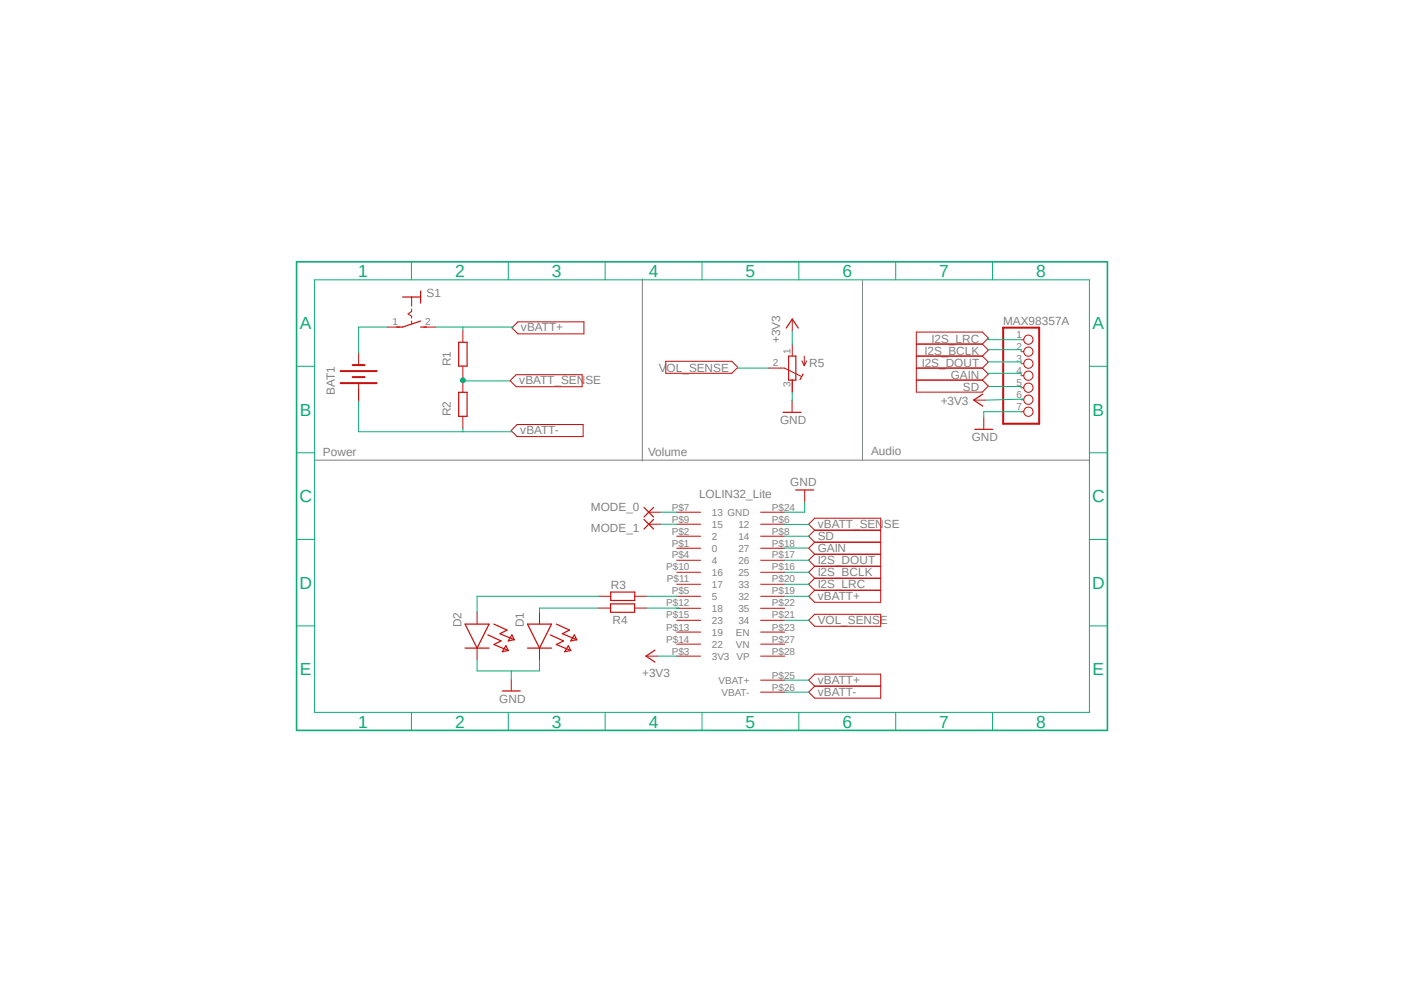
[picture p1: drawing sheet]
<svg xmlns="http://www.w3.org/2000/svg" width="297mm" height="210mm" viewBox="0 0 297 210" stroke-linecap="round" stroke-linejoin="round" font-family="sans-serif">
<path d="M62.4 55l172.2 99.8M234.6 55l-172.2 99.8" fill="none" stroke="#fff" stroke-width=".21"/>
<path d="M135.9 59v38.5M182.5 59.4v37.9M66.7 97.3h163.8v.6" fill="none" stroke="#808080" stroke-width=".21"/>
<g fill="none" stroke="#c90d0c" stroke-width=".21">
<path d="M75.9 74.7v2.5M82 69.2h2.5M87.1 62.8v1.9M87.1 65.4v.5l-.8 .5 .8 .5v.4M87.1 67.9v.6M89.6 69.2h2.6M97.9 69.8v2.6M97.9 77.4v2.6M109.2 79.2h13.9v2.6h-13.9l-1.3-1.3zM109.6 68.1h13.9v2.5h-13.9l-1.3-1.3zM140.8 76.4h14l1.3 1.3-1.3 1.3h-14zM162.5 77.9h3.4l3.6 1.7"/>
<path d="M167.6 67.5v2.5M167.6 72.8v2.5M169.6 76.3l.5 1M170.1 75.3v2M170.6 76.3l-.5 1M193.8 77.9h14M193.8 72.8h14M193.8 75.3h14M207.8 72.8l1.3-1.3-1.3-1.3h-14v12.7h14l1.3-1.2-1.3-1.3M207.8 72.8l1.3 1.2-1.3 1.3M207.8 75.3l1.3 1.3-1.3 1.3M207.8 77.9l1.3 1.2-1.3 1.3"/>
<path d="M216 71.8h.6M216 74.4h.6M216 76.9h.6M216 79.5h.6M75.9 81.3v3.5M97.9 80.4v2.6M97.9 88.1v2.5M109.4 89.8h14v2.5h-14l-1.3-1.2zM167.6 84.7v2.5M167.6 80.4v2.5M193.8 80.4h14M206 84.6h2.5"/>
<path d="M208.1 88.3v2.5M216 82h.6M216 84.5h.6M216 87.1h.6M137.2 108.3h2.6M137.2 110.9h2.6M143.2 108.3h5M143.2 110.9h5M143.2 113.4h5M143.2 116h5M143.2 118.5h5M160.9 108.3h5.1"/>
<path d="M160.9 110.9h5.1M160.9 113.4h5.1M160.9 116h5.1M160.9 118.5h5.1M170.2 103.6v2.6M172.3 112.1l-1.2-1.2 1.2-1.3h14v17.8h-14l-1.2-1.3 1.2-1.3M172.3 114.7l-1.2 1.3 1.2 1.2M172.3 117.2h14M172.3 114.7h14M172.3 117.2l-1.2 1.3 1.2 1.3M172.3 119.8h14M172.3 119.8l-1.2 1.2 1.2 1.3"/>
<path d="M172.3 112.1l-1.2 1.3 1.2 1.3M172.3 112.1h14M100.9 129.5v2.5M100.9 137.1v2.5M114.1 129.5v2.5M114.1 137.1v2.5M126.6 128.6h2.6M126.7 126.1h2.5M134.2 128.6h2.6M134.3 126.1h2.5M136.7 138.8h2.5M143.2 121h5"/>
<path d="M143.2 123.6h5M143.2 126.1h5M143.2 128.7h5M143.2 131.2h5M143.2 133.7h5M143.2 136.2h5M143.2 138.8h5M160.9 121h5.1M160.9 123.6h5.1M160.9 126.1h5.1M160.9 128.7h5.1M160.9 131.2h5.1"/>
<path d="M160.9 133.7h5.1M160.9 136.2h5.1M160.9 138.8h5.1M171.1 131.2l1.2-1.3h14v2.6h-14zM172.3 124.8h14M172.3 122.3h14M172.3 122.3l-1.2 1.3 1.2 1.2M108.2 143.6v2.5M160.9 143.8h5.1M160.9 146.4h5.1M171.1 143.8l1.2-1.2h14v5.1h-14l-1.2-1.3 1.2-1.3zM172.3 145.1h14"/>
<circle cx="217.5" cy="79.5" r=".98"/>
<circle cx="217.5" cy="76.9" r=".98"/>
<circle cx="217.5" cy="74.4" r=".98"/>
<circle cx="217.5" cy="71.8" r=".98"/>
<circle cx="217.5" cy="82" r=".98"/>
<circle cx="217.5" cy="84.5" r=".98"/>
<circle cx="217.5" cy="87.1" r=".98"/>
</g>
<g fill="none" stroke="#c90d0c" stroke-width=".25">
<path d="M85.2 62.8h3.8M89 61.6v2.5M89 67.9l-3.8 1.3h-1.3M89 69.2h1.3M97 72.4h1.8v5h-1.8zM166.3 69.4l1.3-1.9 1.3 1.9M166.8 75.3h1.6v5.1h-1.6zM169.9 79.1l-.7 1.2M97 83h1.8v5.1h-1.8zM165.7 87.2h3.8M206.2 90.8h3.8M207.9 83.4l-1.9 1.2 1.9 1.3"/>
<path d="M136.2 107.3l2.1 2M136.2 109.9l2.1 2M138.3 107.3l-2.1 2M138.3 109.9l-2.1 2M168.3 103.6h3.8M98.4 132h5.1l-2.6 5.1zM98.4 137.1h5.1M103.2 134.3l2.8 1.3-1.5 .7 3 1.3M104.5 132l2.8 1.3-1.6 .7 3.1 1.3M107 136.6l.5 1-1.2 .2zM108.3 134.3l.5 1-1.3 .3zM111.6 132h5.1l-2.6 5.1z"/>
<path d="M111.6 137.1h5.1M116.4 134.3l2.8 1.3-1.5 .7 3 1.3M117.7 132l2.8 1.3-1.5 .7 3 1.3M120.2 136.6l.5 1-1.2 .2zM121.5 134.3l.5 1-1.3 .3zM129.2 127.7h5v1.8h-5zM129.2 125.2h5.1v1.8h-5.1zM138.6 137.5l-1.9 1.3 1.9 1.2M106.3 146.1h3.8"/>
</g>
<path d="M72.1 78.5h7.6M74.6 79.8h2.5M74.6 77.2h2.5M212.2 69.3h7.6v20.3h-7.6zM72.1 81h7.6" fill="none" stroke="#c90d0c" stroke-width=".42"/>
<path d="M62.7 55.4h171.6v99.1h-171.6z" fill="none" stroke="#0dab76" stroke-width=".34"/>
<g fill="none" stroke="#0dab76" stroke-width=".21">
<path d="M66.5 59.2h164v91.5h-164zM87 55.4v3.8M107.5 55.4v3.8M128 55.4v3.8M148.5 55.4v3.8M169 55.4v3.8M189.5 55.4v3.8M210 55.4v3.8M62.7 77.5h3.8M82 69.2h-6.1v5.5M92.2 69.2h16.3v.1M97.9 69.2v.6"/>
<path d="M97.9 80v.6h10M167.6 70v2.8M230.5 77.5h3.8M62.7 95.8h3.8M75.9 84.8v6.5h32.4v-.2M97.9 90.6v.7M167.6 82.9v1.8M216 87.1h-7.9v1.2M216 84.5l.4-.1-7.9 .2M230.5 95.8h3.8M62.7 114.1h3.8M139.8 108.3h3.4"/>
<path d="M139.8 110.9h3.4M166 110.9h5.3M166 115.9v.1M166 113.4l5.3 .1M166 115.9h4.9M166 118.5h5.1M170.2 106.2v2.1h-4.2M230.5 114.1h3.8M62.7 132.4h3.8M100.9 139.6v2.3h13.2v-2.3M126.6 128.6h-12.5v.9M126.7 126.1h-25.8l.1 3.4"/>
<path d="M136.8 128.6h6.8l-.4 .1M136.8 126.1l6.4 .1M139.2 138.8h4M166 126.1h5.3v.4M166 121l5.1 .1M171.1 123.5l-5.1 .1M171.1 131.1l-5.1 .1M230.5 132.4h3.8M87 150.7v3.8M107.5 150.7v3.8M108.2 141.9v1.7M128 150.7v3.8"/>
<path d="M148.5 150.7v3.8M166 143.8h5.1M166 146.4h5.1M169 150.7v3.8M189.5 150.7v3.8M210 150.7v3.8"/>
</g>
<circle cx="97.9" cy="80.4" r=".51" fill="#0dab76"/>
<g fill="none" stroke="#0dab76" stroke-width=".21">
<path d="M156.1 77.8l6.4 .1M209.1 71.5v.3h6.9M209.1 74h6.9v.4M209.1 76.5h6.9v.4M209.1 79h6.9v.5M209.3 81.7h6.7v.3"/>
<circle cx="97.9" cy="80.4" r=".51"/>
</g>
<g font-size="3.7" fill="#0dab76">
<text x="75.8" y="58.6">1</text>
<text x="96.3" y="58.6">2</text>
<text x="116.8" y="58.6">3</text>
<text x="137.2" y="58.6">4</text>
<text x="157.7" y="58.6">5</text>
<text x="178.2" y="58.6">6</text>
<text x="198.7" y="58.6">7</text>
<text x="219.2" y="58.6">8</text>
<text x="63.4" y="69.6">A</text>
<text x="231.1" y="69.6">A</text>
<text x="63.4" y="87.9">B</text>
<text x="231.1" y="87.9">B</text>
<text x="63.3" y="106.2">C</text>
<text x="231.1" y="106.2">C</text>
<text x="63.3" y="124.5">D</text>
<text x="231.1" y="124.5">D</text>
<text x="63.4" y="142.8">E</text>
<text x="231.1" y="142.8">E</text>
<text x="75.8" y="153.9">1</text>
<text x="96.3" y="153.9">2</text>
<text x="116.8" y="153.9">3</text>
<text x="137.2" y="153.9">4</text>
<text x="157.7" y="153.9">5</text>
<text x="178.2" y="153.9">6</text>
<text x="198.7" y="153.9">7</text>
<text x="219.2" y="153.9">8</text>
</g>
<g font-size="2.5" fill="#808080">
<text x="90.3" y="62.8">S1</text>
<text x="110.2" y="70.1">vBATT+</text>
<text x="212.2" y="68.7">MAX98357A</text>
<text x="95.4" y="77.5" transform="rotate(-90 95.4 77.5)">R1</text>
<text x="165.1" y="72.6" transform="rotate(-90 165.1 72.6)">+3V3</text>
<text x="171.2" y="77.7">R5</text>
<text x="195" y="77.6">I2S_DOUT</text>
<text x="195.6" y="75.1">I2S_BCLK</text>
<text x="197.1" y="72.5">I2S_LRC</text>
<text x="70.8" y="83.6" transform="rotate(-90 70.8 83.6)">BAT1</text>
<text x="109.8" y="81.3">vBATT_SENSE</text>
<text x="139.4" y="78.7">VOL_SENSE</text>
<text x="201.1" y="80.1">GAIN</text>
<text x="203.7" y="82.7">SD</text>
<text x="95.4" y="88.1" transform="rotate(-90 95.4 88.1)">R2</text>
<text x="165" y="89.7">GND</text>
<text x="199" y="85.6">+3V3</text>
<text x="110" y="91.8">vBATT-</text>
<text x="205.6" y="93.3">GND</text>
<text x="68.3" y="96.4">Power</text>
<text x="137.1" y="96.4">Volume</text>
<text x="184.3" y="96.1">Audio</text>
<text x="147.9" y="105.3">LOLIN32_Lite</text>
<text x="167.2" y="102.9">GND</text>
<text x="125" y="108.1">MODE_0</text>
<text x="125" y="112.6">MODE_1</text>
<text x="173" y="111.6">vBATT_SENSE</text>
<text x="173" y="116.7">GAIN</text>
<text x="173" y="119.3">I2S_DOUT</text>
<text x="173" y="114.2">SD</text>
<text x="129.2" y="124.6">R3</text>
<text x="173" y="121.8">I2S_BCLK</text>
<text x="173" y="124.3">I2S_LRC</text>
<text x="129.6" y="131.9">R4</text>
<text x="173" y="126.9">vBATT+</text>
<text x="173" y="132">VOL_SENSE</text>
<text x="97.6" y="132.7" transform="rotate(-90 97.6 132.7)">D2</text>
<text x="110.8" y="132.7" transform="rotate(-90 110.8 132.7)">D1</text>
<text x="135.8" y="143.1">+3V3</text>
<text x="105.6" y="148.7">GND</text>
<text x="173" y="147.2">vBATT-</text>
<text x="173" y="144.6">vBATT+</text>
</g>
<g font-size="2.1" fill="#808080">
<text x="83" y="68.8">1</text>
<text x="90" y="68.8">2</text>
<text x="215.1" y="71.5">1</text>
<text x="163.5" y="77.5">2</text>
<text x="167.2" y="75" transform="rotate(-90 167.2 75)">1</text>
<text x="215.1" y="74">2</text>
<text x="215.1" y="76.6">3</text>
<text x="167.2" y="81.9" transform="rotate(-90 167.2 81.9)">3</text>
<text x="215.1" y="79.1">4</text>
<text x="215.1" y="81.7">5</text>
<text x="215.1" y="84.2">6</text>
<text x="215.1" y="86.7">7</text>
<text x="142.1" y="108">P$7</text>
<text x="163.3" y="108">P$24</text>
<text x="142.1" y="110.5">P$9</text>
<text x="142.1" y="113.1">P$2</text>
<text x="150.6" y="109.1">13 GND</text>
<text x="150.6" y="111.6">15</text>
<text x="156.2" y="111.6">12</text>
<text x="163.3" y="110.5">P$6</text>
<text x="163.3" y="113.1">P$8</text>
<text x="142.1" y="115.6">P$1</text>
<text x="142.1" y="118.1">P$4</text>
<text x="150.6" y="114.2">2</text>
<text x="150.6" y="116.7">0</text>
<text x="150.6" y="119.3">4</text>
<text x="156.2" y="114.2">14</text>
<text x="156.2" y="116.7">27</text>
<text x="156.2" y="119.3">26</text>
<text x="163.3" y="115.6">P$18</text>
<text x="163.3" y="118.1">P$17</text>
<text x="140.9" y="120.6">P$10</text>
<text x="141.1" y="123.2">P$11</text>
<text x="142.1" y="125.7">P$5</text>
<text x="150.6" y="121.8">16</text>
<text x="150.6" y="124.3">17</text>
<text x="156.2" y="121.8">25</text>
<text x="156.2" y="124.3">33</text>
<text x="163.3" y="120.6">P$16</text>
<text x="163.3" y="123.2">P$20</text>
<text x="163.3" y="125.7">P$19</text>
<text x="140.9" y="128.3">P$12</text>
<text x="140.9" y="130.8">P$15</text>
<text x="150.6" y="126.9">5</text>
<text x="150.6" y="129.4">18</text>
<text x="150.6" y="132">23</text>
<text x="156.2" y="126.9">32</text>
<text x="156.2" y="129.4">35</text>
<text x="156.2" y="132">34</text>
<text x="163.3" y="128.3">P$22</text>
<text x="163.3" y="130.8">P$21</text>
<text x="140.9" y="133.3">P$13</text>
<text x="140.9" y="135.9">P$14</text>
<text x="150.6" y="134.5">19</text>
<text x="150.6" y="137">22</text>
<text x="155.7" y="134.5">EN</text>
<text x="155.7" y="137">VN</text>
<text x="163.3" y="133.3">P$23</text>
<text x="163.3" y="135.9">P$27</text>
<text x="142.1" y="138.4">P$3</text>
<text x="150.6" y="139.5">3V3 VP</text>
<text x="163.3" y="138.4">P$28</text>
<text x="163.3" y="143.5">P$25</text>
<text x="152" y="144.6">VBAT+</text>
<text x="152.7" y="147.2">VBAT-</text>
<text x="163.3" y="146">P$26</text>
</g>
</svg>
